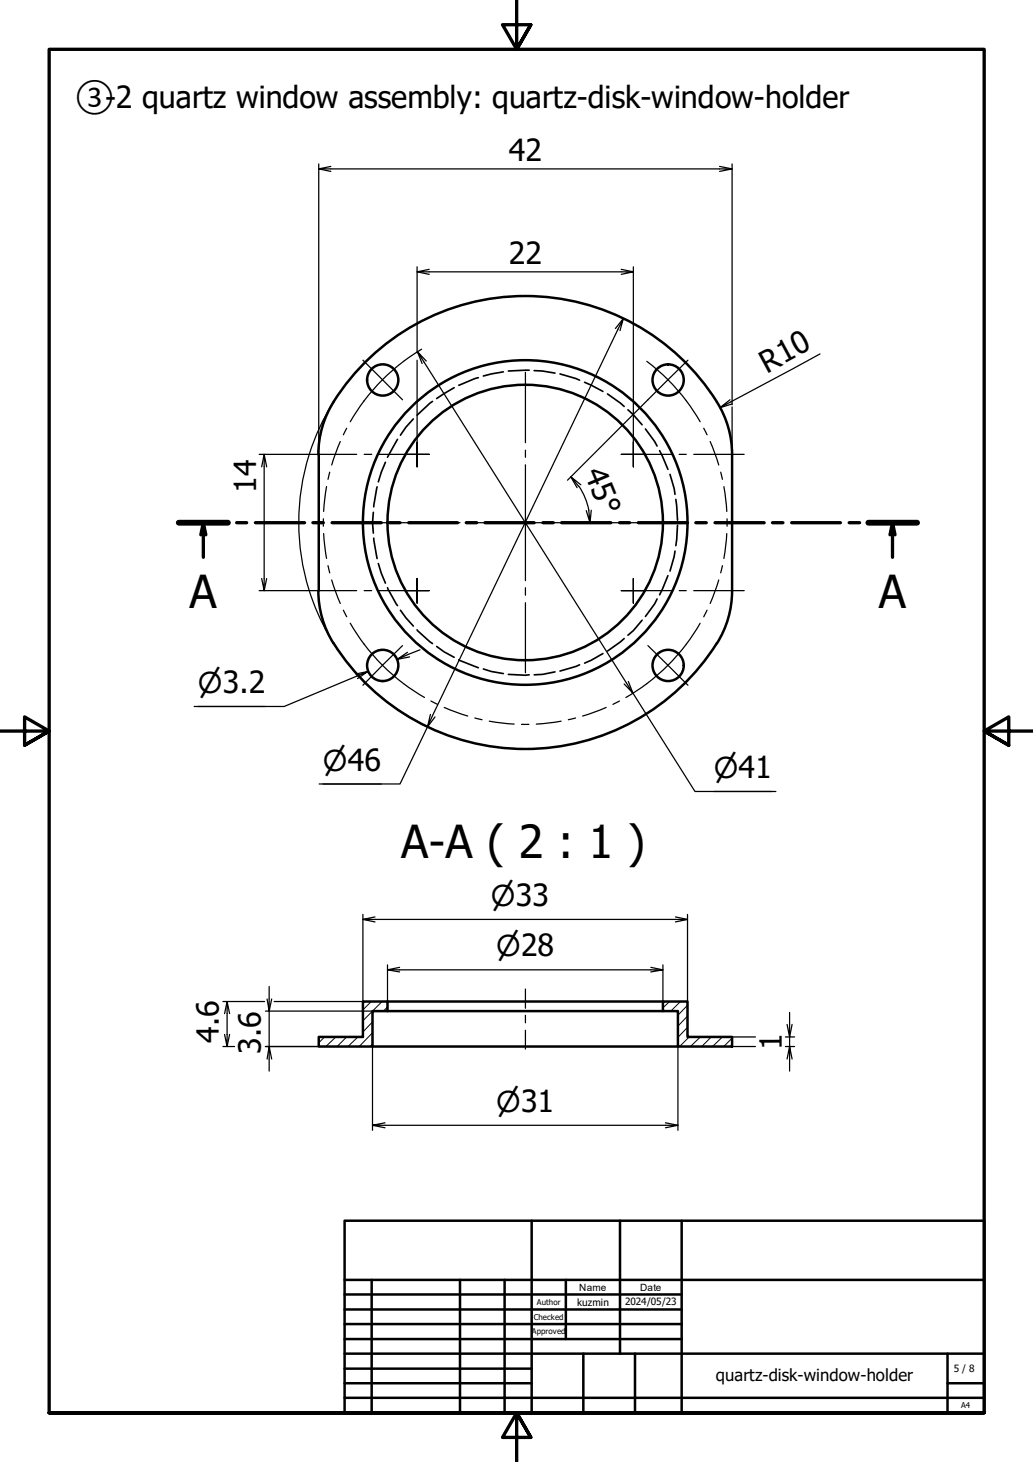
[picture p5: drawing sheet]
<svg xmlns="http://www.w3.org/2000/svg" width="210mm" height="297mm" viewBox="0 0 210 297" stroke-linecap="round" stroke-linejoin="round" font-family="sans-serif">
<!-- layer: Hatch (ISO) -->
<g fill="none" stroke="#000" stroke-width=".2">
<path d="M66 210.7l-1.2 1.2M68.2 210.7l-2 1.9M70.4 210.7l-1.9 1.9M72.7 210.7l-2 1.9M75.4 203.5l-1.7 1.7M75.7 212.1l-.5 .5M75.7 209.8l-2.7 2.8M75.7 207.6l-2 2.1M77.6 203.5l-3.9 3.9M78.7 204.6l-.8 .8M136.1 203.5l-1.4 1.3M138.3 203.5l-2 1.9"/>
<path d="M139.7 208.7l-1.9 2.1M139.7 206.4l-1.9 2.1M139.7 204.2l-1.9 2.1M140 210.7l-1.9 1.9M142.3 210.7l-2 1.9M144.5 210.7l-1.9 1.9M146.8 210.7l-2 1.9M148.8 210.9l-1.7 1.7"/>
</g>
<!-- layer: Hidden (ISO) -->
<g fill="none" stroke="#000" stroke-width=".34">
<path d="M92.3 78.8l-3.6 2.2M97.2 76.7l-4 1.6M102.3 75.6l-4.1 .8M107.5 75.2l-4.2 .2M108.5 75.3l1.7 .1 2.6 .4M113.8 76l4 1.2M118.8 77.7l3.7 1.8M76.6 98.9l-.7 4.1M78.3 93.9l-.8 2.1-.6 1.9M80.8 89.3l-2.1 3.6M84 85.1l-1.5 1.7-1.1 1.6M87.9 81.6l-3.1 2.8"/>
<path d="M123.4 80l3.4 2.6M127.6 83.3l1.1 1 1.8 2M131.1 87.2l1.9 2.5 .5 .9M134 91.6l1.7 3.8M136.1 96.4l.9 2.9 .2 1.1M75.9 104.1l-.2 2.1 .2 2.1M75.9 109.3l.7 4.2M76.9 114.5l.6 1.9 .8 2.1M78.7 119.4l2.1 3.6M135.7 117l-1.7 3.8M137.2 112l-.2 1.1-.9 2.9M137.3 101.5l.4 4.2"/>
<path d="M137.7 106.7l-.4 4.2M81.4 124l1.1 1.5 1.5 1.7M84.8 128l3.1 2.8M88.7 131.3l1.6 1.1 2 1.1M93.2 134.1l4 1.6M98.2 135.9l1.6 .5 2.5 .4M103.3 137l4.2 .1M112.8 136.5l-2.6 .5-1.7 .1M117.8 135.1l-4 1.2M122.5 132.8l-2.4 1.3-1.3 .6M126.8 129.7l-3.4 2.6M130.5 126l-1.8 2.1-1.1 1"/>
<path d="M133.5 121.7l-.5 1-1.9 2.6"/>
</g>
<!-- layer: Visible (ISO) -->
<g fill="none" stroke="#000" stroke-width=".51">
<path d="M64.8 92.3v27.7M67.8 81.7a20 20 0 0 0-3.1 10.7M145.7 81.6a46 46 0 0 0-77.9 0M145.7 81.7a20 20 0 0 1 3.1 10.7M148.8 92.3v27.7M64.7 120a20 20 0 0 0 3.1 10.7M67.8 130.7a46 46 0 0 0 77.9 0M148.8 120a20 20 0 0 1-3.1 10.7M64.8 210.7h8.9v-7.2h5v1.9h-3v7.2h-10.9zM75.7 212.6h62.1M78.7 203.5h56M78.7 205.4h56"/>
<path d="M134.7 203.5h5v7.2h9.1v1.9h-11v-7.2h-3.1z"/>
<circle cx="77.8" cy="77.2" r="3.2"/>
<circle cx="135.8" cy="77.2" r="3.2"/>
<circle cx="106.7" cy="106.2" r="28"/>
<circle cx="106.7" cy="106.2" r="33"/>
<circle cx="77.8" cy="135.2" r="3.2"/>
<circle cx="135.8" cy="135.2" r="3.2"/>
</g>
<!-- layer: Section Line (ISO) -->
<g fill="none" stroke="#000" stroke-width=".68">
<path d="M36.3 106.2h10M41.3 106.2l-.5 2.5M41.8 108.7l-.5-2.5v7M48.1 106.2h2M51.9 106.2h10M63.6 106.2h2.1M67.5 106.2h10M79.2 106.2h2.1M83.1 106.2h9.9M94.7 106.2h2.2M98.6 106.2h9.9M110.3 106.2h2.1"/>
<path d="M114.1 106.2h10M125.9 106.2h2M129.7 106.2h10M141.4 106.2h2.1M145.3 106.2h10M157 106.2h2.1M160.9 106.2h9.9M172.6 106.2h2.1M176.4 106.2h10M181.4 106.2l-.6 2.5M181.9 108.7l-.5-2.5v7"/>
</g>
<path d="M36.3 106.2h10M176.4 106.2h10" fill="none" stroke="#000" stroke-width="1.2"/>
<!-- layer: Border (ISO) -->
<path d="M105 0v10l-2.9-5h5.8l-2.9 5 2.9-5M0 148.5h10l-5-2.8v5.7l5-2.9-5 2.9M210 148.5h-10l5-2.8v5.7l-5-2.9 5 2.9M10 287v-277h190v277h-190h190M107.9 292l-2.9-5 2.9 5h-5.8l2.9-5v10" fill="none" stroke="#000" stroke-width=".68"/>
<!-- layer: Title (ISO) -->
<g fill="none" stroke="#000" stroke-width=".51">
<path d="M70 248h130v39h-130zM108 248v39M126 248v27M138.5 248v39M70 275h130M70 263h68.5M70 266.1h68.5M70 269h68.5M70 272.1h68.5M70 278.1h38M70 260h130M75.5 260v27"/>
<path d="M93.5 260v27M102.5 260v27M115 260v12.1M118.5 275v12M129 275v12M192.5 275v12M70 281h38M70 284h130M192.5 281h7.5"/>
</g>
<!-- layer: Dimension (ISO) -->
<g fill="none" stroke="#000" stroke-width=".25">
<path d="M64.8 34.3l2.4 .5M64.8 33.3v58.9M67.2 33.8l-2.4 .5h84l-2.6 .5M146.2 33.8l2.6 .5M148.8 33.3v48.9M84.8 55.2l2.4 .5M84.8 54.2v17.5M87.2 54.7l-2.4 .5h43.9l-2.5 .5M126.2 54.7l2.5 .5M128.7 54.2v35.7M84.8 73.2v16.7M84.8 71.5l1 2.4"/>
<path d="M85.7 70.9l-3.7 2.5M86.6 73.3l-1.8-1.8 43.8 69.3-1.8-1.8M126 67.2l.7-2.5-39.8 83 .6-2.6M126.7 64.7l-1.6 2M166.6 71.9l-20.3 10.9 2-1.6M52.7 92.3h9.5M53.7 92.3l-.5 2.6M54.2 94.9l-.5-2.6v27.7l-.5-2.5M62.8 92.4a46 46 0 0 0 0 27.5M67.8 81.6a46 46 0 0 0-4.9 10.6M116 96.9l1.3 2.2M117.6 98.8l1.4 2.7a13.2 13.2 0 0 1 .9 4.7l-.8-2.5"/>
<path d="M118 98.5l-2-1.6 1.6 1.9M131.7 81.2l-16.4 16.4M148.8 82.7v9.5M148.8 82.1l-2.5 .7M54.2 117.5l-.5 2.5M120.1 103.7l-.2 2.5M52.7 120h9.5M62.9 120.1a46 46 0 0 0 9.4 16.6M72.3 136.9l2.5-.5-17.1 7.1h-18.2M72.5 137.4l2.3-1-2.2 1.5M73.5 138l.6 .6M74.3 138.8a46 46 0 0 0 13.4 9.3"/>
<path d="M83.2 133.5l-2.5 .5M85.3 132l-4.6 2 2.1-1.5M127.7 138.5l.9 2.3 12.6 20h16.4M40.2 143.5h13.7M65.6 159.3h11.9M88.4 145.7l-1.5 2-5.6 11.6h-16.4M145 160.8h11.8M73.7 185.8v17.7h-18M73.7 186.8l2.5 .5M76.2 186.3l-2.5 .5h66l-2.5 .5M78.7 197l2.5 .5M78.7 196v7.5"/>
<path d="M81.2 196.5l-2.5 .5h56l-2.5 .5M132.2 196.5l2.5 .5M134.7 196v7.5M137.2 186.3l2.5 .5M139.7 185.8v17.7M45.3 212.6h2.4M45.3 203.5h8.5M46.1 203.5l-.5 2.4M46.7 205.9l-.6-2.4v9.1l-.5-2.4M46.7 210.2l-.6 2.4M53.9 212.6h10.9M53.9 205.4h24.8"/>
<path d="M54.7 200.4v5l-.4-2.4M55.2 215.2l-.5-2.6v5M55.2 203l-.5 2.4v7.2l-.4 2.6M75.7 212.6v17M137.8 212.6v17M148.8 212.6h4.7M148.8 210.7h4.7M159.6 212.6h1.9M159.6 210.7h1.9M160.4 205.7v5l-.5-2.6M161 215.2l-.6-2.6v5M161 208.1l-.6 2.6v1.9l-.5 2.6"/>
<path d="M75.7 228.6l2.5 .5M78.2 228.1l-2.5 .5h62.1l-2.6 .5M135.2 228.1l2.6 .5"/>
</g>
<!-- layer: Center Mark (ISO) -->
<g fill="none" stroke="#000" stroke-width=".25">
<path d="M73.7 73.2l8.1 8M106.8 75.6v14.3M139.8 73.2l-8.1 8M62.2 92.3h10.3M74 92.3h1.5M77 92.3h7.8h-2.6M84.8 89.9v2.4v-2.4M84.8 94.9v-2.6v2.6M87.2 92.3h-2.4h2.4M106.8 91.5v1.4M106.8 94.4v23.6M126.2 92.3h2.5h-2.5"/>
<path d="M128.7 89.9v2.4v-2.4M128.7 94.9v-2.6v2.6M131.2 92.3h-2.5h7.8M138 92.3h1.4M141 92.3h10.2M76.2 106.2h14.3M84.8 117.5v2.5v-2.5M91.9 106.2h1.6M95 106.2h23.4M106.8 119.4v1.5M120 106.2h1.5M123 106.2h14.2"/>
<path d="M128.7 117.5v2.5v-2.5M62.2 120h10.3M74 120h1.5M77 120h7.8h-2.6M81.8 131.2l-8.1 8M84.8 122.5v-2.5v2.5M87.2 120h-2.4h2.4M106.8 122.5v14.2M126.2 120h2.5h-2.5M128.7 122.5v-2.5v2.5M131.2 120h-2.5h7.8M131.7 131.2l8.1 8"/>
<path d="M138 120h1.4M141 120h10.2"/>
</g>
<!-- layer: Centerline (ISO) -->
<g fill="none" stroke="#000" stroke-width=".25">
<path d="M82 73.4a41 41 0 0 0-10.8 12.3M131.4 73.4a41 41 0 0 1 10.9 12.3M66.4 98.9l-.6 5M67 95.9l-.4 1.5M69.1 89.7l-1.7 4.8M70.4 87l-.6 1.3M143 87l.7 1.3M144.3 89.7l1.7 4.8M146.4 95.9l.4 1.5M147.1 98.9l.6 5M65.7 105.4v1.5M65.8 108.4l.6 5.1"/>
<path d="M66.6 114.9l.4 1.5M67.4 117.8l1.7 4.8M146 117.8l-1.7 4.8M146.8 114.9l-.4 1.5M147.7 108.4l-.6 5.1M147.7 105.4v1.5M69.8 124l.6 1.3M71.2 126.6a41 41 0 0 0 15.1 15.1M142.3 126.6a41 41 0 0 1-15.1 15.1M143.7 124l-.7 1.3M87.6 142.4l1.3 .7M90.3 143.7l4.7 1.8"/>
<path d="M96.5 145.9l1.4 .3M99.4 146.5l5.1 .6M106 147.2h1.5M114 146.5l-5 .6M117 145.9l-1.5 .3M123.2 143.7l-4.8 1.8M125.9 142.4l-1.4 .7M106.8 200.9v3.9M106.8 206.3v1.5M106.8 209.3v3.8"/>
</g>
<g font-size="9.2">
<text x="38.5" y="123.5">A</text>
<text x="178.6" y="123.5">A</text>
<text x="81.5" y="174.3">A-A ( 2 : 1 )</text>
</g>
<g font-size="6.2">
<text x="15.2" y="22">③-2 quartz window assembly: quartz-disk-window-holder</text>
<text x="103.4" y="32.7">42</text>
<text x="103.4" y="53.6">22</text>
<text x="155.8" y="75.9" transform="rotate(-28 155.8 75.9)">R10</text>
<text x="52.1" y="100.2" transform="rotate(-90 52.1 100.2)">14</text>
<text x="118.6" y="96" transform="rotate(68 118.6 96)">45°</text>
<text x="44.4" y="211.9" transform="rotate(-90 44.4 211.9)">4.6</text>
<text x="53" y="214.2" transform="rotate(-90 53 214.2)">3.6</text>
<text x="158.8" y="213.3" transform="rotate(-90 158.8 213.3)">1</text>
</g>
<g font-size="5.8">
<text x="40.2" y="140.7">⌀3.2</text>
<text x="65.6" y="156.6">⌀46</text>
<text x="145" y="158">⌀41</text>
<text x="99.7" y="184.1">⌀33</text>
<text x="100.8" y="194.3">⌀28</text>
<text x="100.8" y="225.9">⌀31</text>
</g>
<text font-size="3.4" x="145.5" y="280.5">quartz-disk-window-holder</text>
<g font-size="2">
<text x="117.7" y="262.2">Name</text>
<text x="130" y="262.2">Date</text>
<text x="117.3" y="265.3">kuzmin</text>
<text x="127" y="265.1">2024/05/23</text>
<text x="193.8" y="278.7">5 / 8</text>
</g>
<g font-size="1.6">
<text x="108.5" y="268.2">Checked</text>
<text x="109.1" y="265.1">Author</text>
<text x="108" y="271">Approved</text>
<text x="195.3" y="286.1">A4</text>
</g>
</svg>
